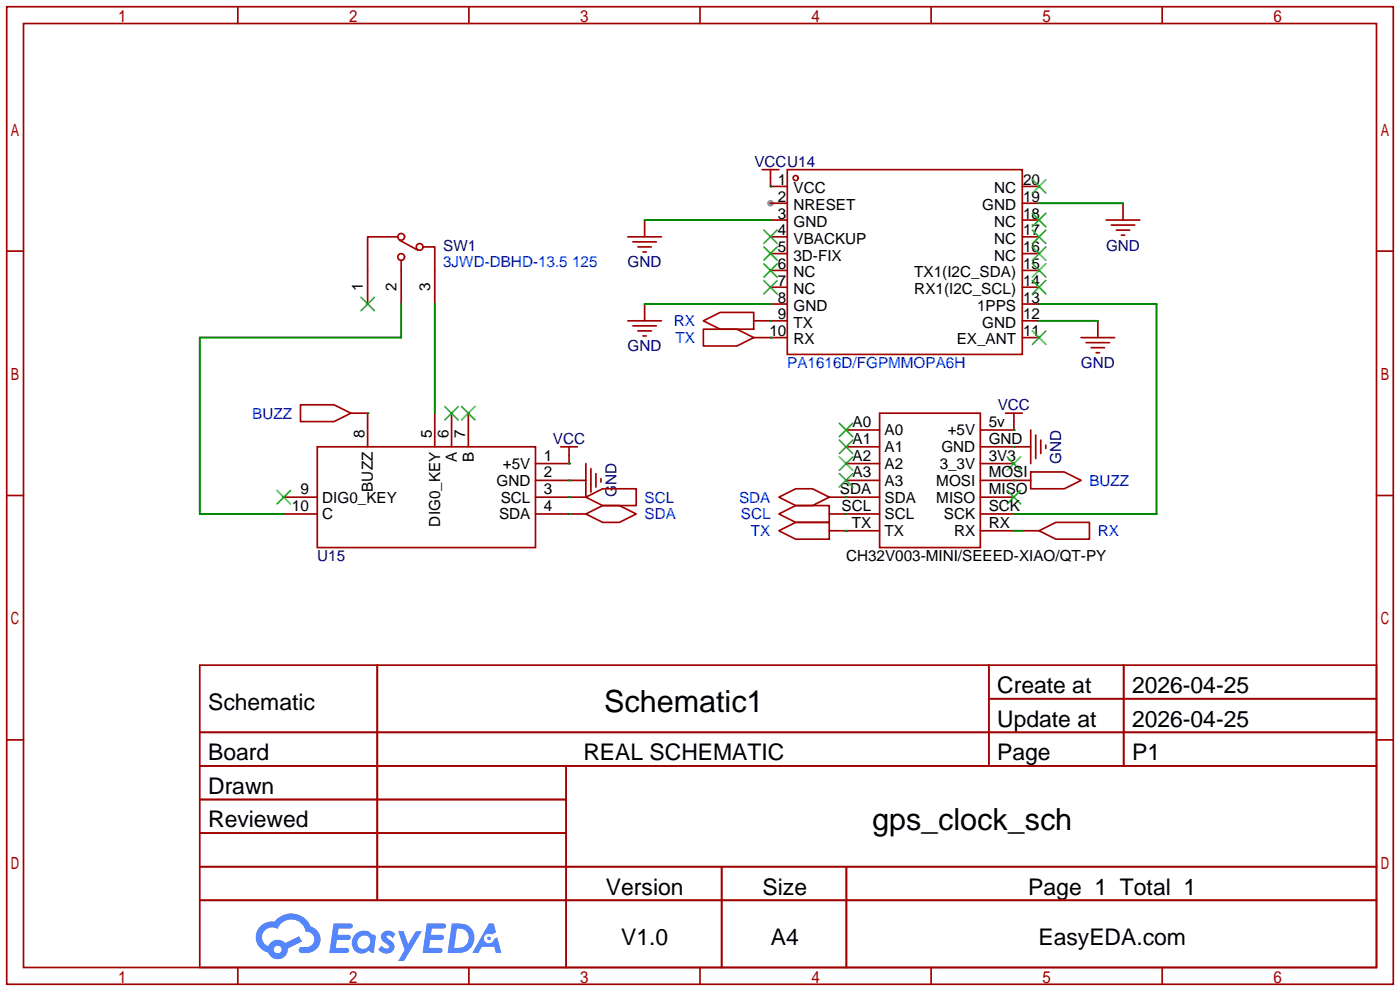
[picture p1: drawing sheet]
<svg xmlns="http://www.w3.org/2000/svg" width="212mm" height="150mm" viewBox="0 0 212 150" stroke-linecap="round" stroke-linejoin="round" font-family="sans-serif">
<circle cx="116.6" cy="30.7" r=".51" fill="#999"/>
<g fill="none" stroke="#a10000" stroke-width=".25">
<path d="M1 1h209.8v147.8h-209.8zM3.6 3.6h204.7v142.7h-204.7zM36 1v2.6M71 1v2.6M105.9 1v2.6M140.9 1v2.6M175.9 1v2.6M1 38h2.6M208.3 38h2.5M1 74.9h2.6M208.3 74.9h2.5M1 111.9h2.6"/>
<path d="M30.2 100.6h178.1v45.7h-178.1zM30.2 110.7h178.1M30.2 115.8h178.1M57.1 100.6v35.5M85.7 115.8v30.5M149.6 100.6v15.2M149.6 105.7h58.7M170 100.6v15.2M208.3 111.9h2.5M30.2 120.9h55.5M30.2 131.1h178.1M30.2 126h55.5"/>
<path d="M30.2 136.1h178.1M109.2 131.1v15.2M128.1 131.1v15.2M36 146.3v2.5M71 146.3v2.5M105.9 146.3v2.5M140.9 146.3v2.5M175.9 146.3v2.5"/>
</g>
<g fill="#5487ff">
<path d="M58 141a1.3 1.3 0 0 1 1.8 .3l-.4 .6a.54 .54 0 0 0-.9-.2v.1a2.32 2.32 0 0 1 1.2 1.4 1.36 1.36 0 0 1-1.1 1 1.36 1.36 0 0 1-1.4-.6l.5-.6a.7 .7 0 0 0 1.2 .3l-.1-.3a2.4 2.4 0 0 1-1.2-1.3l.2-.5z"/>
<path d="M60.2 140.8h.9l.6 2 1.2-2h.9l-2.7 4.5h-.9l1-1.6z"/>
<path d="M50.5 139.6h1.6a1.31 1.31 0 0 1 1.2 .2 .4 .4 0 0 1-.3 .6h-1.8l-.1 1h1.6a.4 .4 0 0 1 .4 .4 .4 .4 0 0 1-.4 .4l-1.7-.1-.2 1.2h.8a1.23 1.23 0 0 1 1.2 .2 .39 .39 0 0 1-.3 .6h-2.7z"/>
<path d="M64.6 139.6h1.6a1.32 1.32 0 0 1 1.2 .2 .39 .39 0 0 1-.3 .6h-1.8l-.1 1h1.7a.4 .4 0 0 1 .3 .4 .4 .4 0 0 1-.4 .3h-1.7l-.2 1.2h.8a1.23 1.23 0 0 1 1.2 .2 .39 .39 0 0 1-.3 .6h-2.7z"/>
<path d="M74 139.6h.7l.4 1.4-.7 .3a.75 .75 0 0 0-1.1 .3 .75 .75 0 0 0 .5 1.1 .75 .75 0 0 0 .9-.7l.5-.3 .7 2.4h-.9l-.2-.9h-1.9l-.5 .9h-.9z"/>
<path d="M68.4 139.6l-.7 4.5h1.5a2.27 2.27 0 0 0 2.5-1.6 2.27 2.27 0 0 0-1.3-2.7zM69.1 140.4a1.5 1.5 0 0 1 1.8 1.6 1.5 1.5 0 0 1-1.9 1.3h-.3z"/>
<path d="M53.8 141.3a1.62 1.62 0 0 0-.4 2.1 1.62 1.62 0 0 0 2 .6l.4-.2 .3 .2 .5 .1 .3-2.5-.2-.2-.2-.1a.57 .57 0 0 1-.6-.3 1.73 1.73 0 0 0-2.1 .3zM54.4 141.8a.96 .96 0 0 1 1.4 0 .96 .96 0 0 1-.2 1.4 .95 .95 0 0 1-1.4 0 .95 .95 0 0 1 .2-1.4z"/>
<path d="M39.4 140a2.37 2.37 0 0 0 1.2 4.1 1.54 1.54 0 0 0 1.7 .9 1.54 1.54 0 0 0 1.3-1.6l2.1-1-.5-.8-2 1a1.57 1.57 0 0 0-2.6 .5 1.5 1.5 0 0 1-.8-2.1 1.5 1.5 0 0 1 2.2-.5 2.23 2.23 0 0 1 2.3-1.4 2.23 2.23 0 0 1 2 1.8 1.16 1.16 0 0 1 1.2 1.1 1.16 1.16 0 0 1-1.1 1.2h-.6a.47 .47 0 0 0-.6 .4 .47 .47 0 0 0 .4 .5 2.26 2.26 0 0 0 2.9-2.5 2.12 2.12 0 0 0-1.5-1.5 3.2 3.2 0 0 0-5.5-.7l-.3-.1a2.55 2.55 0 0 0-1.8 .7zM41.5 143.6a.58 .58 0 0 1 1.1 0 .58 .58 0 0 1-1.1 0z"/>
<circle cx="74" cy="141.9" r=".28"/>
</g>
<g fill="none" stroke="#a10000" stroke-width=".25">
<path d="M60.2 35.8h-4.6v10.2M60.5 36.3l2.7 1.5M60.7 39.4v6.6M64 37.3h1.8v8.7M95 35.8h5.1M95.8 36.6h3.5M96.5 37.3h2.1M97.3 38.1h.5M97.5 33.3v2.5M115.3 25.7h2.6M116.6 25.7v2.5h2.5M116.6 30.7h2.5"/>
<path d="M116.6 33.3h2.5M116.6 35.8h2.5M116.6 38.4h2.5M119.1 25.7h35.6v27.9h-35.6zM154.7 28.2h2.5M154.7 30.7h2.5M154.7 33.3h2.5M154.7 35.8h2.5M154.7 38.4h2.5M167.4 33.3h5.1M168.1 34h3.6M168.9 34.8h2"/>
<path d="M169.7 35.6h.5M169.9 30.7v2.6M95 48.5h5.1M95.8 49.3h3.5M96.5 50h2.1M97.3 50.8h.5M97.5 46v2.5M106.4 48.5l2.6-1.3h5v2.6h-5zM106.4 49.8h5.1l2.5 1.3-2.5 1.2h-5.1zM114 48.5h5.1M114 51.1h5.1M116.6 40.9h2.5"/>
<path d="M116.6 43.4h2.5M116.6 46h2.5M154.7 40.9h2.5M154.7 43.4h2.5M154.7 46h2.5M154.7 48.5h2.5M154.7 51.1h2.5M163.6 51.1h5.1M164.3 51.8h3.6M165.1 52.6h2M165.9 53.3h.5M166.1 48.5v2.6"/>
<path d="M42.9 75.2h5.1M42.9 77.7h5.1M45.5 61.2h5l2.6 1.3-2.6 1.3h-5zM48 67.6h33v15.2h-33zM53.1 62.5h2.5v5.1M65.8 62.5v5.1M68.3 62.5v5.1M70.9 62.5v5.1M81 75.2h7.6M81 77.7h7.6M81 72.6h7.6M84.8 67.6h2.6"/>
<path d="M86.1 67.6v2.5h-5.1M88.6 75.2l2.6-1.3h5.1v2.6h-5.1zM88.6 77.7l2.6-1.2h2.5l2.6 1.2-2.6 1.3h-2.5zM88.6 70.1v5.1M89.4 70.9v3.5M90.2 71.6v2.1M90.9 72.4v.5M117.9 77.7l2.5-1.2h5.1v2.5h-5.1zM117.9 75.2l2.5-1.3h2.5l2.6 1.3-2.6 1.3h-2.5zM125.5 75.2h7.6M125.5 77.7h7.6M128 65h5.1"/>
<path d="M128 67.6h5.1M128 70.1h5.1M128 72.6h5.1M133.1 62.5h15.2v20.3h-15.2zM148.3 67.6h7.7M148.3 70.1h5.1M148.3 75.2h5.1M148.3 77.7h5.1M148.3 72.6h7.7M152.1 62.5h2.6M153.4 62.5v2.5h-5.1M156 71.4h5l2.6 1.2-2.6 1.3h-5z"/>
<path d="M156 65v5.1M156.7 65.8v3.5M157.5 66.5v2.1M158.2 67.3v.5M117.9 80.3l2.5-1.3h5.1v2.5h-5.1zM125.5 80.3h7.6M148.3 80.3h5.1M154.7 80.3h2.5M157.2 80.3l2.6-1.3h5v2.5h-5z"/>
<circle cx="60.7" cy="35.8" r=".51"/>
<circle cx="60.7" cy="38.9" r=".51"/>
<circle cx="63.5" cy="37.3" r=".51"/>
<circle cx="120.4" cy="26.9" r=".38"/>
</g>
<g fill="none" stroke="#3c3" stroke-width=".25">
<path d="M115.6 34.8l2 2M115.6 37.3l2 2.1M115.6 39.9l2 2M117.6 34.8l-2 2M117.6 37.3l-2 2.1M117.6 39.9l-2 2M156.2 39.9l2 2M156.2 37.3l2 2.1M156.2 34.8l2 2M156.2 32.3l2 2M156.2 27.2l2 2M158.2 34.8l-2 2"/>
<path d="M158.2 37.3l-2 2.1M158.2 39.9l-2 2M158.2 32.3l-2 2M158.2 27.2l-2 2M54.6 45l2 2M56.6 45l-2 2M115.6 42.4l2 2M117.6 42.4l-2 2M156.2 50l2 2.1M156.2 42.4l2 2M158.2 42.4l-2 2M158.2 50l-2 2.1"/>
<path d="M41.9 74.2l2 2M43.9 74.2l-2 2M67.3 61.5l2 2M69.3 61.5l-2 2M69.8 61.5l2.1 2M71.9 61.5l-2.1 2M127 64l2 2M127 66.5l2 2.1M127 69.1l2 2M127 71.6l2 2.1M129 64l-2 2M129 66.5l-2 2.1"/>
<path d="M129 69.1l-2 2M129 71.6l-2 2.1M152.4 69.1l2 2M152.4 74.2l2 2M154.4 69.1l-2 2M154.4 74.2l-2 2"/>
</g>
<g fill="none" stroke="#008700" stroke-width=".25">
<path d="M97.5 33.3h19.1M116.6 28.2h.1M157.2 30.7h12.7M60.7 46v5.1h-30.5v26.6h12.7M65.8 46v16.5M97.5 46h19.1M116.6 48.5h.1M116.6 51.1h.1M157.2 46h17.8v31.7h-21.6M157.2 48.5h8.9M55.6 62.5h.1M86.1 70.1h.1"/>
<path d="M86.1 72.6h.1M86.1 75.2h.1M86.1 77.7h.1M128 77.7h.1M128 75.2h.1M153.4 65h.1M153.4 67.6h.1M153.4 72.6h.1M128 80.3h.1M153.4 80.3h1.3"/>
</g>
<g font-size="4.6">
<text x="91.4" y="107.7">Schematic1</text>
<text x="132" y="125.5">gps_clock_sch</text>
</g>
<g font-size="3.5">
<text x="31.5" y="107.3">Schematic</text>
<text x="150.9" y="104.8">Create at</text>
<text x="171.3" y="104.8">2026-04-25</text>
<text x="150.9" y="109.9">Update at</text>
<text x="171.3" y="109.9">2026-04-25</text>
<text x="31.5" y="115">Board</text>
<text x="88.3" y="115">REAL SCHEMATIC</text>
<text x="150.9" y="115">Page</text>
<text x="171.3" y="115">P1</text>
<text x="31.5" y="120">Drawn</text>
<text x="31.5" y="125.1">Reviewed</text>
<text x="91.7" y="135.3">Version</text>
<text x="115.4" y="135.3">Size</text>
<text x="155.6" y="135.3">Page 1 Total 1</text>
<text x="94" y="142.9">V1.0</text>
<text x="116.6" y="142.9">A4</text>
<text x="157.1" y="142.9">EasyEDA.com</text>
</g>
<g font-size="2.3" fill="#000080">
<text x="114.1" y="25.2">VCCU14</text>
<text x="67.1" y="37.9">SW1</text>
<text x="95" y="40.4">GND</text>
<text x="167.4" y="37.9">GND</text>
<text x="95" y="53.1">GND</text>
<text x="163.6" y="55.7">GND</text>
<text x="151" y="62">VCC</text>
<text x="83.7" y="67.1">VCC</text>
<text x="160.6" y="70.1" transform="rotate(-90 160.6 70.1)">GND</text>
<text x="93.3" y="75.2" transform="rotate(-90 93.3 75.2)">GND</text>
<text x="48" y="84.9">U15</text>
</g>
<g font-size="2.3">
<text x="117.7" y="28">1</text>
<text x="120.1" y="29.2">VCC</text>
<text x="150.4" y="29.2">NC</text>
<text x="154.8" y="28">20</text>
<text x="117.7" y="30.5">2</text>
<text x="117.7" y="33">3</text>
<text x="117.7" y="35.6">4</text>
<text x="120.1" y="31.8">NRESET</text>
<text x="120.1" y="34.3">GND</text>
<text x="148.6" y="31.8">GND</text>
<text x="150.4" y="34.3">NC</text>
<text x="154.8" y="35.6">17</text>
<text x="154.8" y="33">18</text>
<text x="154.8" y="30.5">19</text>
<text x="117.7" y="38.1">5</text>
<text x="117.7" y="40.7">6</text>
<text x="120.1" y="36.9">VBACKUP</text>
<text x="120.1" y="39.4">3D-FIX</text>
<text x="120.1" y="41.9">NC</text>
<text x="138.3" y="41.9">TX1(I2C_SDA)</text>
<text x="150.4" y="39.4">NC</text>
<text x="150.4" y="36.9">NC</text>
<text x="154.8" y="40.7">15</text>
<text x="154.8" y="38.1">16</text>
<text x="54.9" y="43.9" transform="rotate(-90 54.9 43.9)">1</text>
<text x="60" y="43.9" transform="rotate(-90 60 43.9)">2</text>
<text x="65.1" y="43.9" transform="rotate(-90 65.1 43.9)">3</text>
<text x="117.7" y="43.2">7</text>
<text x="117.7" y="45.7">8</text>
<text x="120.1" y="44.5">NC</text>
<text x="120.1" y="47">GND</text>
<text x="138.3" y="44.5">RX1(I2C_SCL)</text>
<text x="147.8" y="47">1PPS</text>
<text x="154.8" y="45.7">13</text>
<text x="154.8" y="43.2">14</text>
<text x="116.4" y="50.8">10</text>
<text x="117.7" y="48.3">9</text>
<text x="120.1" y="49.6">TX</text>
<text x="120.1" y="52.1">RX</text>
<text x="144.8" y="52.1">EX_ANT</text>
<text x="148.6" y="49.6">GND</text>
<text x="154.8" y="50.8">11</text>
<text x="154.8" y="48.3">12</text>
<text x="129" y="64.6">A0</text>
<text x="133.9" y="65.8">A0</text>
<text x="143.4" y="65.8">+5V</text>
<text x="149.6" y="64.6">5v</text>
<text x="55.2" y="66.3" transform="rotate(-90 55.2 66.3)">8</text>
<text x="65.3" y="66.3" transform="rotate(-90 65.3 66.3)">5</text>
<text x="67.9" y="66.3" transform="rotate(-90 67.9 66.3)">6</text>
<text x="69.1" y="69.9" transform="rotate(-90 69.1 69.9)">A</text>
<text x="70.4" y="66.3" transform="rotate(-90 70.4 66.3)">7</text>
<text x="71.7" y="69.9" transform="rotate(-90 71.7 69.9)">B</text>
<text x="76.1" y="70.9">+5V</text>
<text x="82.3" y="69.6">1</text>
<text x="129" y="67.1">A1</text>
<text x="129" y="69.6">A2</text>
<text x="133.9" y="68.4">A1</text>
<text x="133.9" y="70.9">A2</text>
<text x="142.2" y="70.9">3_3V</text>
<text x="142.4" y="68.4">GND</text>
<text x="149.6" y="67.1">GND</text>
<text x="149.6" y="69.6">3V3</text>
<text x="44.2" y="77.3">10</text>
<text x="45.5" y="74.7">9</text>
<text x="48.8" y="76">DIG0_KEY</text>
<text x="56.4" y="74.4" transform="rotate(-90 56.4 74.4)">BUZZ</text>
<text x="75.1" y="73.5">GND</text>
<text x="75.8" y="76">SCL</text>
<text x="82.3" y="72.2">2</text>
<text x="82.3" y="74.7">3</text>
<text x="82.3" y="77.3">4</text>
<text x="127.1" y="74.7">SDA</text>
<text x="127.3" y="77.3">SCL</text>
<text x="129" y="72.2">A3</text>
<text x="133.9" y="76">SDA</text>
<text x="133.9" y="73.5">A3</text>
<text x="141.7" y="73.5">MOSI</text>
<text x="141.7" y="76">MISO</text>
<text x="149.6" y="72.2">MOSI</text>
<text x="149.6" y="74.7">MISO</text>
<text x="149.6" y="77.3">SCK</text>
<text x="48.8" y="78.5">C</text>
<text x="66.6" y="79.6" transform="rotate(-90 66.6 79.6)">DIG0_KEY</text>
<text x="75.5" y="78.5">SDA</text>
<text x="128.9" y="79.8">TX</text>
<text x="133.9" y="78.5">SCL</text>
<text x="133.9" y="81.1">TX</text>
<text x="142.8" y="78.5">SCK</text>
<text x="144.4" y="81.1">RX</text>
<text x="149.6" y="79.8">RX</text>
<text x="128" y="84.9">CH32V003-MINI/SEEED-XIAO/QT-PY</text>
</g>
<g font-size="2.3" fill="#00f">
<text x="67.1" y="40.4">3JWD-DBHD-13.5 125</text>
<text x="101.9" y="49.3">RX</text>
<text x="102.2" y="51.9">TX</text>
<text x="119.1" y="55.7">PA1616D/FGPMMOPA6H</text>
<text x="38.2" y="63.3">BUZZ</text>
<text x="97.5" y="76">SCL</text>
<text x="111.8" y="76">SDA</text>
<text x="164.8" y="73.5">BUZZ</text>
<text x="97.5" y="78.5">SDA</text>
<text x="112.1" y="78.5">SCL</text>
<text x="113.6" y="81.1">TX</text>
<text x="166.1" y="81.1">RX</text>
</g>
</svg>
